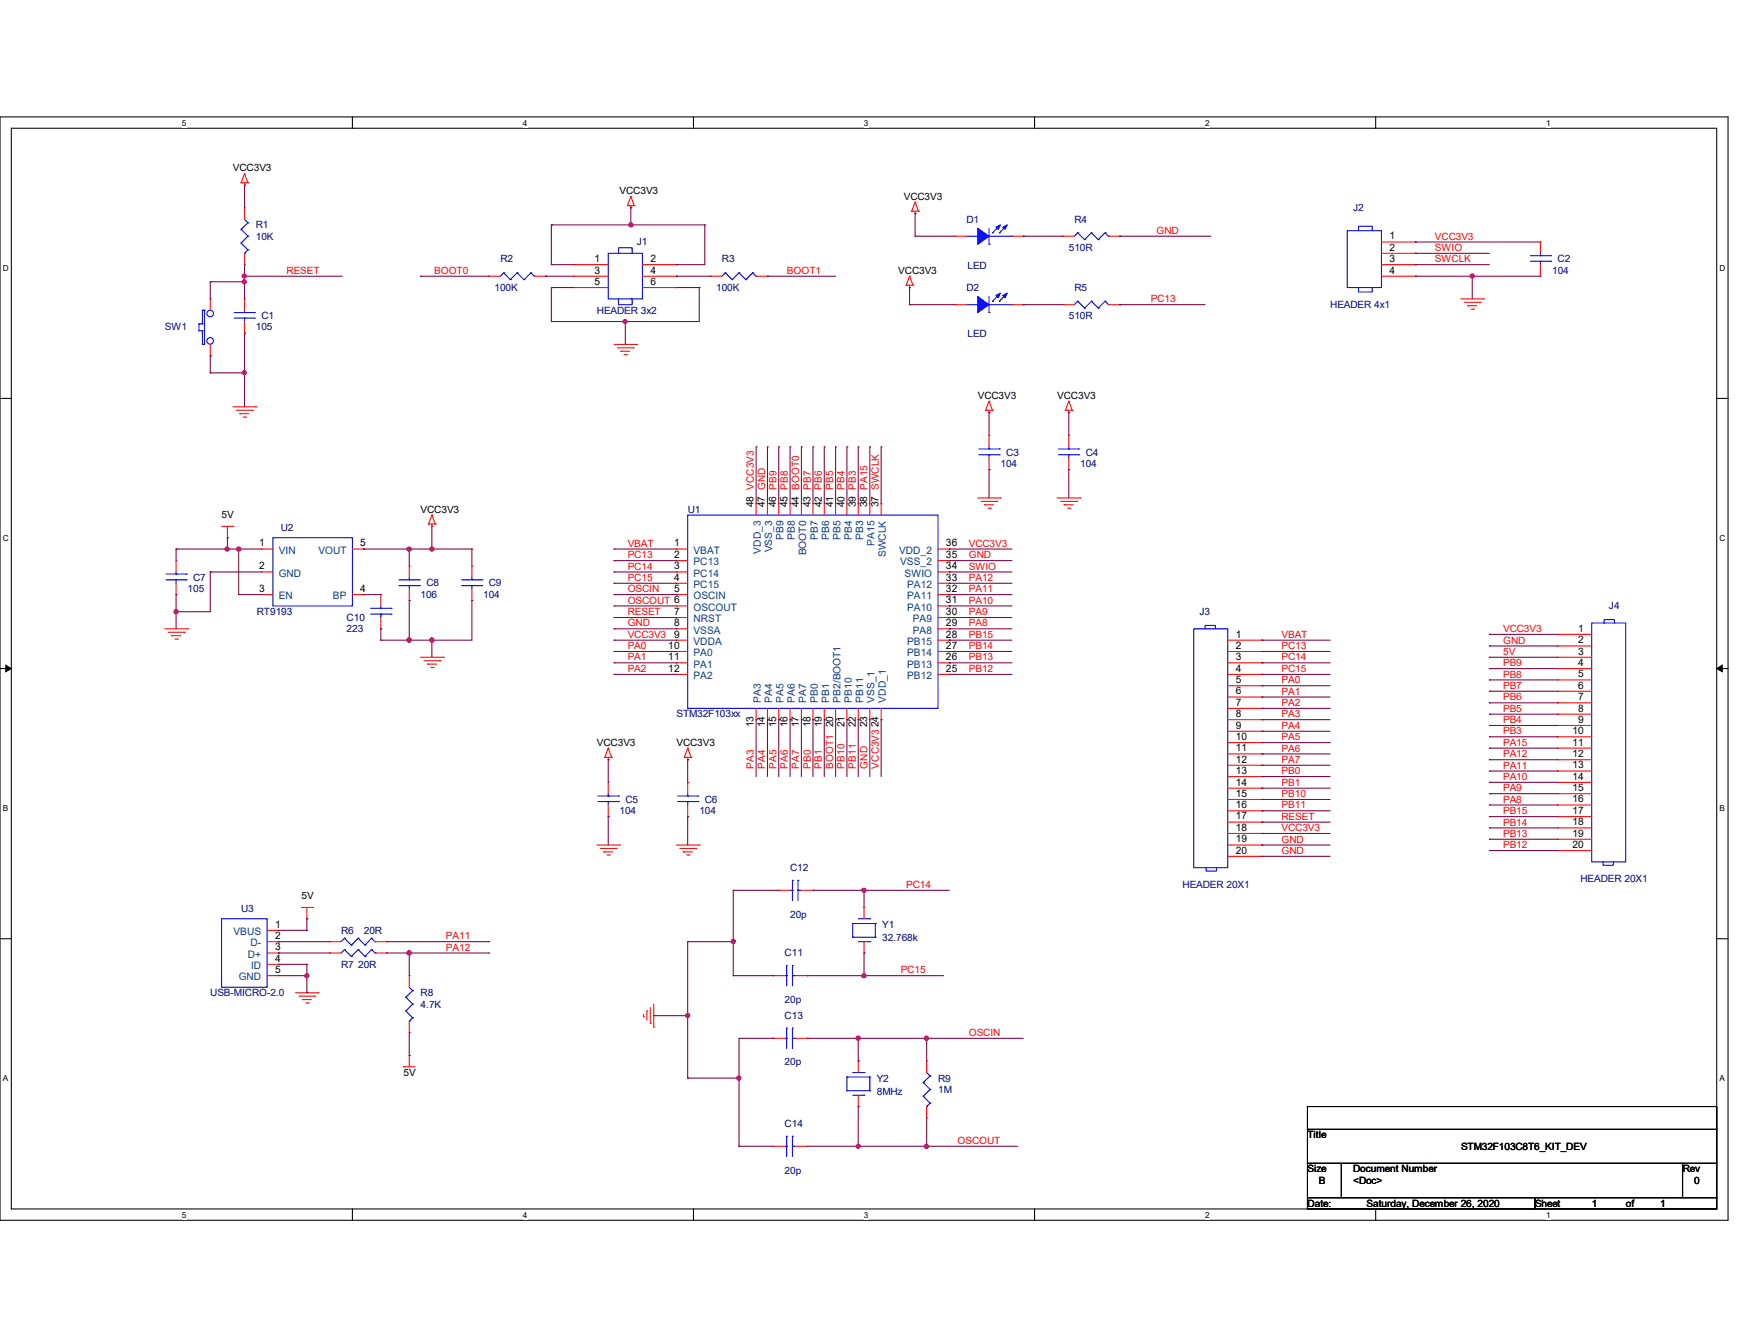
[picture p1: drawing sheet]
# OrCAD Capture schematic STM32F103C8T6_KIT_DEV.DSN
size B; title: STM32F103C8T6_KIT_DEV; rev: 0

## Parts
C1  105  [C0603]
C2  104  [C0603]
C3  104  [C0603]
C4  104  [C0603]
C5  104  [C0603]
C6  104  [C0603]
C7  105  [C0603]
C8  106  [C0603]
C9  104  [C0603]
C10  223  [C0603]
C11  20p  [C0603]
C12  20p  [C0603]
C13  20p  [C0603]
C14  20p  [C0603]
D1  LED  [LED_1206_SMD_3_2X1_6mm]
D2  LED  [LED_1206_SMD_3_2X1_6mm]
J1  HEADER 3x2  [HEADER_3X2]
J2  HEADER 4x1  [HEADER_4x1]
J3  HEADER 20X1  [HEADER_20x1]
J4  HEADER 20X1  [HEADER_20x1]
R1  10K  [R0603]
R2  100K  [R0603]
R3  100K  [R0603]
R4  510R  [R0603]
R5  510R  [R0603]
R6  20R  [R0603]
R7  20R  [R0603]
R8  4.7K  [R0603]
R9  1M  [R0603]
SW1  SW PUSHBUTTON  [BUTTON_SMD_3X6mm]
U1  STM32F103xx  [LQFP48]
U2  RT9193  [SOT-23-5]
U3  USB-MICRO-2.0  [USB-MICRO-B-2_0]
Y1  32.768k  [MC306]
Y2  8MHz  [2PIN_SMD_HC49-S]

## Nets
5V: C7.1 J4.3 R8.2 U2.1(VIN) U2.3(EN) U3.1(VBUS)
GND: C1.2 C2.2 C3.2 C4.2 C5.2 C6.2 C7.2 C8.2 C9.2 C10.2 C11.1 C12.1 C13.1 C14.1 J1.5 J1.6 J2.4 J3.19 J3.20 J4.2 R4.2 SW1.1 U1.8(VSSA) U1.23(VSS_1) U1.35(VSS_2) U1.47(VSS_3) U2.2(GND) U3.4(ID) U3.5(GND)
VBAT: J3.1 U1.1(VBAT)
VCC3V3: C2.1 C3.1 C4.1 C5.1 C6.1 C8.1 C9.1 D1.2(ANODE) D2.2(ANODE) J1.1 J1.2 J2.1 J3.18 J4.1 R1.1 U1.9(VDDA) U1.24(VDD_1) U1.36(VDD_2) U1.48(VDD_3) U2.5(VOUT)
BOOT0: R2.1 U1.44(BOOT0)
BOOT1: R3.2 U1.20(PB2/BOOT1)
OSCIN: C13.2 R9.1 U1.5(OSCIN) Y2.2
OSCOUT: C14.2 R9.2 U1.6(OSCOUT) Y2.1
PA0: J3.5 U1.10(PA0)
PA1: J3.6 U1.11(PA1)
PA2: J3.7 U1.12(PA2)
PA3: J3.8 U1.13(PA3)
PA4: J3.9 U1.14(PA4)
PA5: J3.10 U1.15(PA5)
PA6: J3.11 U1.16(PA6)
PA7: J3.12 U1.17(PA7)
PA8: J4.16 U1.29(PA8)
PA9: J4.15 U1.30(PA9)
PA10: J4.14 U1.31(PA10)
PA11: J4.13 R6.2 U1.32(PA11)
PA12: J4.12 R7.2 R8.1 U1.33(PA12)
PA15: J4.11 U1.38(PA15)
PB0: J3.13 U1.18(PB0)
PB1: J3.14 U1.19(PB1)
PB3: J4.10 U1.39(PB3)
PB4: J4.9 U1.40(PB4)
PB5: J4.8 U1.41(PB5)
PB6: J4.7 U1.42(PB6)
PB7: J4.6 U1.43(PB7)
PB8: J4.5 U1.45(PB8)
PB9: J4.4 U1.46(PB9)
PB10: J3.15 U1.21(PB10)
PB11: J3.16 U1.22(PB11)
PB12: J4.20 U1.25(PB12)
PB13: J4.19 U1.26(PB13)
PB14: J4.18 U1.27(PB14)
PB15: J4.17 U1.28(PB15)
PC13: J3.2 R5.2 U1.2(PC13)
PC14: C12.2 J3.3 U1.3(PC14) Y1.2
PC15: C11.2 J3.4 U1.4(PC15) Y1.1
RESET: C1.1 J3.17 R1.2 SW1.2 U1.7(NRST)
SWCLK: J2.3 U1.37(SWCLK)
SWIO: J2.2 U1.34(SWIO)
N02981: J1.3 R2.2
N03013: J1.4 R3.1
N03359: D1.1(CATHODE) R4.1
N03363: D2.1(CATHODE) R5.1
N05848: C10.1 U2.4(BP)
N07691: R6.1 U3.2(D-)
N07695: R7.1 U3.3(D+)
